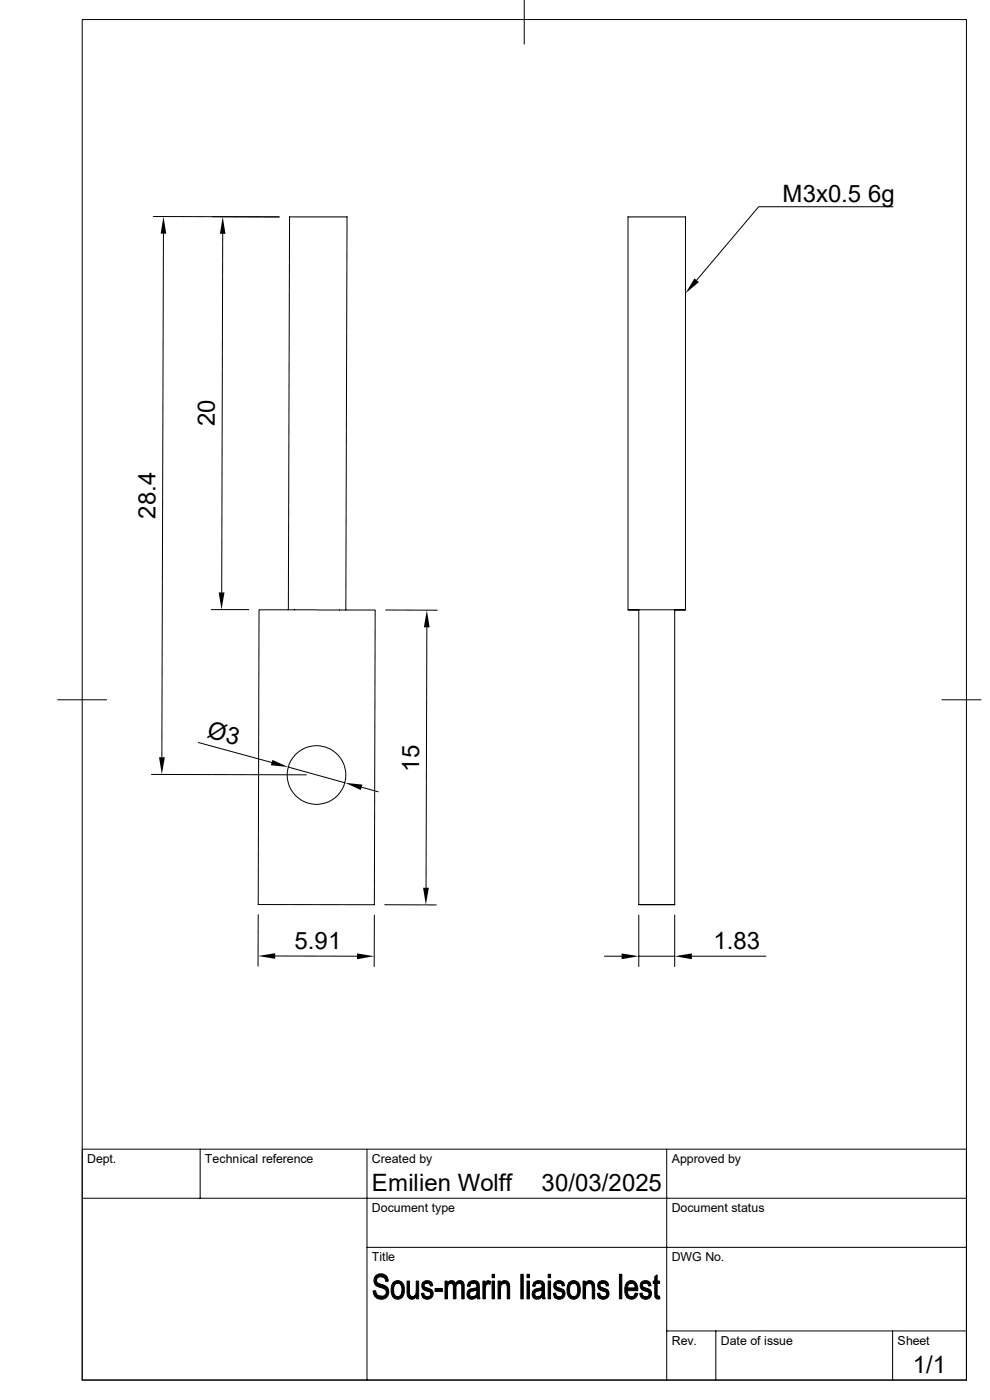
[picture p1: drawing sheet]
<svg xmlns="http://www.w3.org/2000/svg" width="210mm" height="297mm" viewBox="0 0 210 297" stroke-linecap="round" stroke-linejoin="round" font-family="sans-serif">
<g fill="none" stroke="#000" stroke-width=".21">
<path d="M17.4 4.1h187.6v288.7h-187.6zM111.2 0v9.4M32.5 45.9l26.7 .1M34.7 49.6l-.4 111.1M47.2 49.6l-.2 76.1M189.4 43.9h-28.4l-13.2 15.5M44.8 129.3h8M54.9 129.4h24.7l-.2 62.5h-24.6zM61.2 129.4l.2-83.4h12.2l-.2 83.4M81.8 129.4l11 .1M90.6 133.1l-.2 55.2M133.2 129.4v-83.4h12.2v83.4"/>
<path d="M135.5 129.4h-2.3h2.3M143.1 129.4h-7.6v62.5h7.6M143.1 129.4v62.5h-7.6M143.1 129.4h2.3h-2.3M12.2 148.5h10.4M42.1 157.5l15.5 4.3M199.8 148.5h8.3M32.1 164.3l32.9 .1M61.1 162.7l12.1 3.4M76.7 167l3.5 1M54.8 194.1l-.1 10.9M79.4 194.1v11"/>
<path d="M81.6 191.9l10.9 .1M135.5 194.1v11M143.1 194.1v11M58.4 202.8l17.3 .1M128.2 202.9h3.7M135.5 202.9h7.6M146.8 202.9h15.7M17.4 254.2h187.6M42.5 243.8v10.4M77.9 243.8v49M141.4 243.8v49M205 243.8h-187.6v49"/>
<path d="M77.9 264.6h127.1M141.4 282.4h63.6M151.8 282.4v10.4M189.4 282.4v10.4"/>
<circle cx="67.1" cy="164.4" r="6.2"/>
</g>
<g fill="#000" stroke="#000" stroke-width=".21">
<path d="M79.2 273.9l.5-.1a1.15 1.15 0 0 0 1.2 1.2h-1.4z" fill-rule="evenodd"/>
<path d="M79.6 270.7a1.64 1.64 0 0 1 2.4 .1h-1.2a.79 .79 0 0 0-.9 .8 .79 .79 0 0 0 .8 .8 1.65 1.65 0 0 1 1.7 1.1 1.65 1.65 0 0 1-.7 1.9 1.87 1.87 0 0 1-2.2-.4h1.4a.9 .9 0 0 0 1.1-.8 .9 .9 0 0 0-1-1 1.57 1.57 0 0 1-1.5-.8 1.57 1.57 0 0 1 .1-1.7z" fill-rule="evenodd"/>
<path d="M80.8 270.8h1.2l.3 1-.5 .1-.3-.8z" fill-rule="evenodd"/>
<path d="M83.3 272.3l1.1-.1a1.61 1.61 0 0 0-.8 2.2l.4 .6 .4 .1h-1a3.1 3.1 0 0 1-.1-2.8z" fill-rule="evenodd"/>
<path d="M83.4 272.1a1.42 1.42 0 0 1 1.7-.2 1.42 1.42 0 0 1 .7 1.6 1.65 1.65 0 0 1-1.6 2.1l-.5-.1-.3-.4h1a1.32 1.32 0 0 0 .9-1.6l-.1-.6-.4-.5z" fill-rule="evenodd"/>
<path d="M86.4 271.8h.5v2.6l.1 .4 .4 .3h.9a1.04 1.04 0 0 1-1.3 .5 1.04 1.04 0 0 1-.6-1.3z" fill-rule="evenodd"/>
<path d="M87.5 275.1l.4-.2 .4 .1v.1z" fill-rule="evenodd"/>
<path d="M88.3 271.8h.5v3.7h-.5v-.5l-.4-.1 .4-.6z" fill-rule="evenodd"/>
<path d="M89.6 272.2h1a.5 .5 0 0 0-.6 .4 .5 .5 0 0 0 .5 .6 1.33 1.33 0 0 1 1.4 1.5 1.25 1.25 0 0 1-1 .9 1.25 1.25 0 0 1-1.3-.5h1.1a.63 .63 0 0 0 .7-.7 .63 .63 0 0 0-.8-.5 1.16 1.16 0 0 1-1-1.7z" fill-rule="evenodd"/>
<path d="M89.4 274.4l.5-.1 .2 .6 .6 .2h-1.1z" fill-rule="evenodd"/>
<path d="M89.8 271.9a1.17 1.17 0 0 1 1.3-.2 1.17 1.17 0 0 1 .7 1.1h-.5a.65 .65 0 0 0-.7-.6h-1z" fill-rule="evenodd"/>
<path d="M92.3 273.3h1.6v.7h-1.6z" fill-rule="evenodd"/>
<path d="M94.4 271.8h.5v.5h.4l-.3 .7-.1 2.5h-.5z" fill-rule="evenodd"/>
<path d="M94.9 272.3l.8-.1z" fill-rule="evenodd"/>
<path d="M95.1 272a.9 .9 0 0 1 1.5 .3l-1.6-.1z" fill-rule="evenodd"/>
<path d="M96 272.4l.6-.1 .1-.1h.8l-.6 .3-.2 .5v2.5h-.5v-2.7z" fill-rule="evenodd"/>
<path d="M96.9 271.9a.96 .96 0 0 1 1.2-.1 .96 .96 0 0 1 .4 1.2v2.5h-.5v-2.5a.59 .59 0 0 0-.5-.8h-.8z" fill-rule="evenodd"/>
<path d="M99.3 272.3l1.2-.1h-.2a.73 .73 0 0 0-.6 .7l-.6-.1z" fill-rule="evenodd"/>
<path d="M99.4 273.7l.1-.1h1.7l-.7 .3a.69 .69 0 0 0-.8 .3 .69 .69 0 0 0 .3 .9l1.1 .1a1.12 1.12 0 0 1-1.7 .2 1.12 1.12 0 0 1 0-1.7z" fill-rule="evenodd"/>
<path d="M99.5 272a1.27 1.27 0 0 1 1.5-.3 1.27 1.27 0 0 1 .7 1.4l.1 2.4h-.5l-.1-.4h-.7l.6-.6 .1-.9h-1.7l1-.3a.57 .57 0 0 0 .7-.6 .57 .57 0 0 0-.7-.5h-1.1z" fill-rule="evenodd"/>
<path d="M100.2 275.1h1z" fill-rule="evenodd"/>
<path d="M102.4 271.8h.5v.5h.6l-.2 .2-.3 .3v2.7h-.6z" fill-rule="evenodd"/>
<path d="M103.1 271.9a.62 .62 0 0 1 1 0l-.2 .6-.3-.2h-.7z" fill-rule="evenodd"/>
<path d="M104.4 271.8h.5v3.7h-.5z" fill-rule="evenodd"/>
<path d="M104.4 270.3h.5v.8h-.5z" fill-rule="evenodd"/>
<path d="M105.7 271.8h.4v.5h.5l-.3 .3-.1 .4v2.5h-.5z" fill-rule="evenodd"/>
<path d="M106.1 272.3l.9-.1z" fill-rule="evenodd"/>
<path d="M106.3 272a1.06 1.06 0 0 1 1.3-.2 1.06 1.06 0 0 1 .5 1.2v2.5h-.5v-2.7a.52 .52 0 0 0-.6-.6h-.8z" fill-rule="evenodd"/>
<path d="M110.5 270.3h.5v5.2h-.5z" fill-rule="evenodd"/>
<path d="M111.8 271.8h.5v3.7h-.5z" fill-rule="evenodd"/>
<path d="M111.8 270.3h.5v.8h-.5z" fill-rule="evenodd"/>
<path d="M113.2 272.2h1.1l-.5 .1-.3 .6-.5-.1z" fill-rule="evenodd"/>
<path d="M113.2 273.7l.2-.1h1.6l-.6 .3a.71 .71 0 0 0-.8 .3 .71 .71 0 0 0 .1 .8l1.2 .2a1.12 1.12 0 0 1-1.6 .2 1.12 1.12 0 0 1-.1-1.7z" fill-rule="evenodd"/>
<path d="M113.4 272a1.24 1.24 0 0 1 1.4-.2 1.24 1.24 0 0 1 .7 1.3l.2 2.4h-.6l-.1-.4h-.6l.5-.4 .1-1.1h-1.6l.8-.3a.59 .59 0 0 0 .8-.5 .59 .59 0 0 0-.7-.6h-1.1z" fill-rule="evenodd"/>
<path d="M114 275.1h1z" fill-rule="evenodd"/>
<path d="M116.3 271.8h.5v3.7h-.5z" fill-rule="evenodd"/>
<path d="M116.3 270.3h.5v.8h-.5z" fill-rule="evenodd"/>
<path d="M117.6 272.2h1a.5 .5 0 0 0-.6 .4 .5 .5 0 0 0 .5 .6 1.29 1.29 0 0 1 1.2 1.9 1.31 1.31 0 0 1-2.1 0h1.1a.63 .63 0 0 0 .6-.7 .63 .63 0 0 0-.8-.5 1.16 1.16 0 0 1-.9-1.7z" fill-rule="evenodd"/>
<path d="M117.4 274.4l.5-.1v.2a.74 .74 0 0 0 .8 .6h-1.1z" fill-rule="evenodd"/>
<path d="M117.8 271.9a1.17 1.17 0 0 1 1.2-.2 1.17 1.17 0 0 1 .8 1.1h-.5a.59 .59 0 0 0-.7-.6h-1z" fill-rule="evenodd"/>
<path d="M120.6 272.2h1.1a1.3 1.3 0 0 0-.9 1.8l.2 .7 .7 .4h-1a2.85 2.85 0 0 1-.1-2.9z" fill-rule="evenodd"/>
<path d="M120.6 272.2a1.4 1.4 0 0 1 1.7-.4 1.4 1.4 0 0 1 .8 1.5 1.89 1.89 0 0 1-1.3 2.3l-.7-.1-.4-.4h1a1.5 1.5 0 0 0 .9-1.9l-.3-.6-.3-.4z" fill-rule="evenodd"/>
<path d="M123.7 271.8h.5v.5h.5l-.5 .6v2.6h-.5z" fill-rule="evenodd"/>
<path d="M124.2 272.2h.8z" fill-rule="evenodd"/>
<path d="M124.5 271.9a1.11 1.11 0 0 1 1.3 0 1.11 1.11 0 0 1 .4 1.3v2.3h-.6v-2.4a.62 .62 0 0 0-.6-.9h-.8z" fill-rule="evenodd"/>
<path d="M127 272.2h.9a.5 .5 0 0 0-.6 .4 .5 .5 0 0 0 .5 .6 1.47 1.47 0 0 1 1.4 1.2 1.24 1.24 0 0 1-.9 1.2 1.24 1.24 0 0 1-1.3-.5h1a.6 .6 0 0 0 .7-.5 .6 .6 0 0 0-.7-.7 1.17 1.17 0 0 1-1-1.7z" fill-rule="evenodd"/>
<path d="M126.7 274.4l.5-.1 .2 .5 .6 .3h-1z" fill-rule="evenodd"/>
<path d="M127.1 271.9a1.17 1.17 0 0 1 1.3-.2 1.17 1.17 0 0 1 .7 1.1h-.5a.65 .65 0 0 0-.7-.6h-.9z" fill-rule="evenodd"/>
<path d="M131.4 270.3h.5v5.2h-.5z" fill-rule="evenodd"/>
<path d="M132.9 272.2h1l-.6 .4-.2 .7h2.2v.5h-2.2l.2 .9 .7 .4h-1.1a3.1 3.1 0 0 1 0-2.9z" fill-rule="evenodd"/>
<path d="M133.2 271.9a1.37 1.37 0 0 1 1.5 0 1.37 1.37 0 0 1 .6 1.4h-2.2h1.6v-.6l-.3-.3-.4-.2h-1.1z" fill-rule="evenodd"/>
<path d="M132.9 275.1h1.3l.3-.3 .2-.5 .6 .1a1.33 1.33 0 0 1-.9 1.2 1.33 1.33 0 0 1-1.5-.5z" fill-rule="evenodd"/>
<path d="M136 272.2h.9a.5 .5 0 0 0-.6 .4 .5 .5 0 0 0 .5 .6 1.47 1.47 0 0 1 1.4 1.2 1.24 1.24 0 0 1-.9 1.2 1.24 1.24 0 0 1-1.3-.5h1a.6 .6 0 0 0 .7-.5 .6 .6 0 0 0-.7-.7 1.19 1.19 0 0 1-1-1.7z" fill-rule="evenodd"/>
<path d="M135.7 274.4l.5-.1v.2a.74 .74 0 0 0 .8 .6h-1z" fill-rule="evenodd"/>
<path d="M136.1 271.9a1.17 1.17 0 0 1 1.3-.2 1.17 1.17 0 0 1 .7 1.1h-.5a.59 .59 0 0 0-.7-.6h-.9z" fill-rule="evenodd"/>
<path d="M138.9 270.8l.5-.3v1.3h.5v.5h-.5v2.4l.3 .3h-.8v-2.7h-.3v-.5h.3z" fill-rule="evenodd"/>
<path d="M138.9 275h1l.1 .5h-.7z" fill-rule="evenodd"/>
</g>
<g fill="#000">
<path d="M34.7 45.9l.6 3.7h-1.2zM47.2 46l.6 3.6h-1.1zM147.3 59.1l1 .8-2.9 2.3zM46.4 125.7h1.2l-.6 3.6zM90.6 129.5l.5 3.6h-1.2zM33.7 160.7h1.3l-.7 3.6zM57.8 161.2l3.3 1.5-3.7-.4zM73.2 166.1l3.7 .4-.4 1.1zM89.7 188.3h1.3l-.7 3.7zM54.7 202.8l3.7-.6v1.2zM75.7 202.3l3.7 .6-3.7 .6zM131.9 202.3l3.6 .6-3.6 .6z"/>
<path d="M143.1 202.9l3.7-.6v1.2z"/>
</g>
<g font-size="5.1">
<text x="166" y="42.8">M3x0.5 6g</text>
<text x="45.6" y="90.4" transform="rotate(-90 45.6 90.4)">20</text>
<text x="33" y="110" transform="rotate(-90 33 110)">28.4</text>
<text x="43.7" y="156.3" transform="rotate(15 43.7 156.3)">Ø3</text>
<text x="88.9" y="163.7" transform="rotate(-90 88.9 163.7)">15</text>
<text x="62.5" y="201.3">5.91</text>
<text x="151.3" y="201.4">1.83</text>
<text x="78.9" y="252.6">Emilien Wolff</text>
<text x="114.9" y="252.6">30/03/2025</text>
<text x="193.6" y="291.4">1/1</text>
</g>
<g font-size="2.6">
<text x="18.5" y="246.7">Dept.</text>
<text x="43.5" y="246.7">Technical reference</text>
<text x="78.9" y="246.7">Created by</text>
<text x="142.5" y="246.7">Approved by</text>
<text x="78.9" y="257.1">Document type</text>
<text x="142.5" y="257.1">Document status</text>
<text x="78.9" y="267.5">Title</text>
<text x="142.5" y="267.5">DWG No.</text>
<text x="142.5" y="285.3">Rev.</text>
<text x="152.9" y="285.3">Date of issue</text>
<text x="190.4" y="285.3">Sheet</text>
</g>
</svg>
